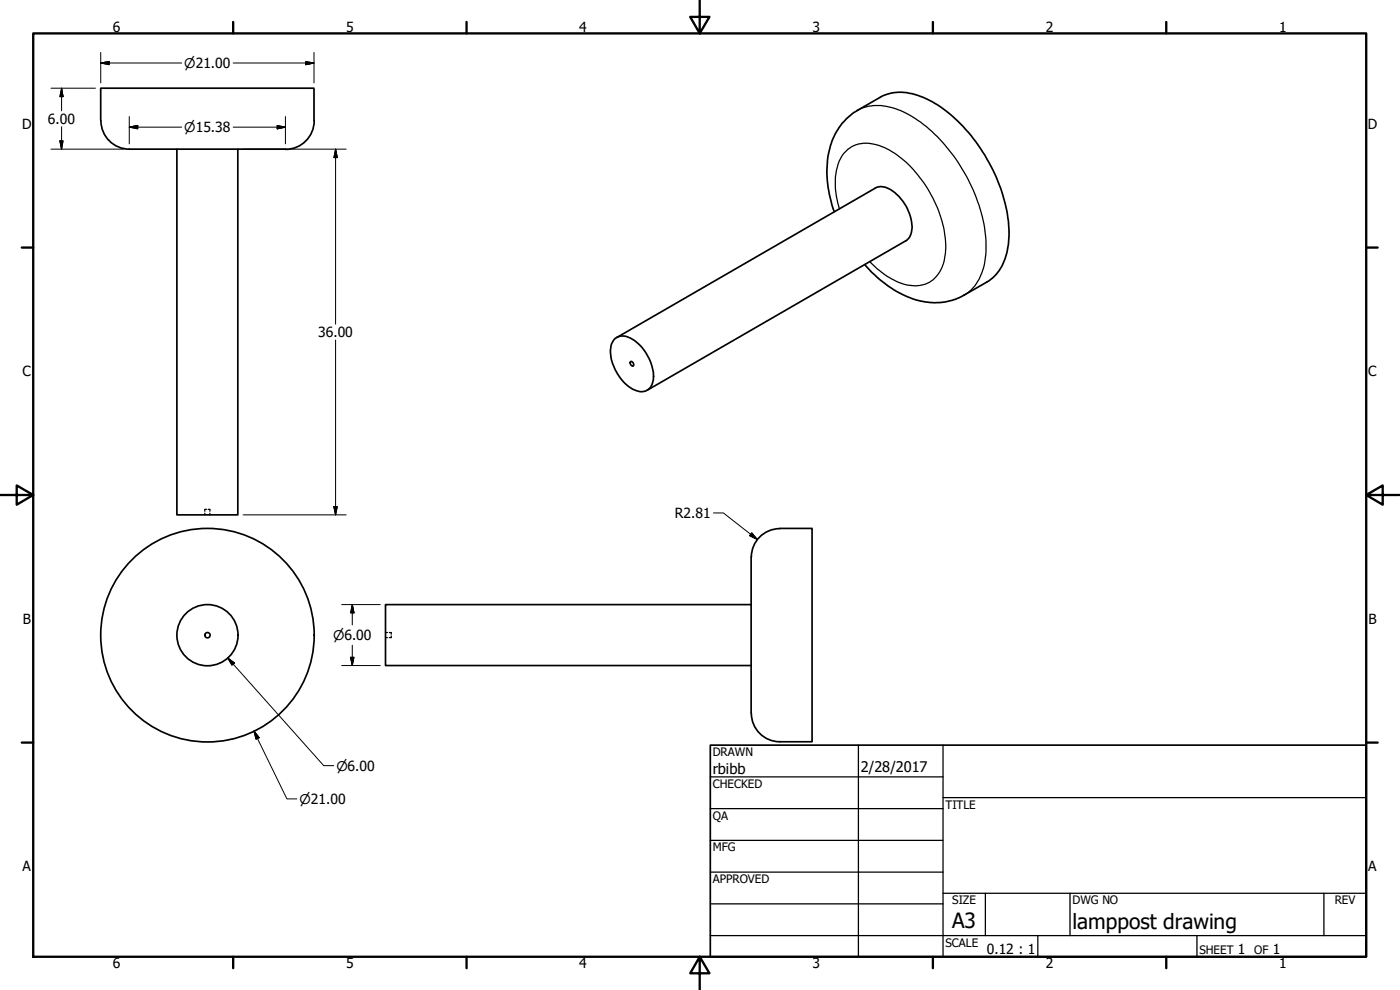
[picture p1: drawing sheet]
<svg xmlns="http://www.w3.org/2000/svg" width="420mm" height="297mm" viewBox="0 0 420 297" stroke-linecap="round" stroke-linejoin="round" font-family="sans-serif">
<!-- layer: Visible (ANSI) -->
<g fill="none" stroke="#000" stroke-width=".51">
<path d="M30.2 36.2v-9.7h64v9.7M30.3 36.2a8.5 8.5 0 0 0 8.5 8.6M94.3 36.2a8.6 8.6 0 0 1-8.6 8.6M257.3 33.1l6.9-3.9a13.7 13.7 0 0 1 12.1-.3 40.3 40.3 0 0 1 18.6 16.7 46.1 46.1 0 0 1 7.9 25.8 15.5 15.5 0 0 1-6.6 13.2l-6.9 4M38.8 44.8h46.9M53.1 44.8v109.7h18.3v-109.7M184.4 101.8a4.3 4.3 0 0 1 5.6 .1 13.6 13.6 0 0 1 6 12.5 3.6 3.6 0 0 1-5.5 2.6 13.5 13.5 0 0 1-7.1-13.3zM185.1 101.3l77.6-44.9a5.3 5.3 0 0 1 5.9 1.4 13.9 13.9 0 0 1 5 11.3 4.1 4.1 0 0 1-1.8 3.1l-77.6 44.9M189.2 108.6a.74 .74 0 0 1 .8 .3 .74 .74 0 0 1-.1 .9h-.2a1.08 1.08 0 0 1-.5-1.2zM234 158.5h9.7v64.1h-9.7a8.5 8.5 0 0 1-8.5-8.6l-.1-46.9M234 158.6a8.5 8.5 0 0 0-8.5 8.5M225.4 181.4h-109.7v18.3h109.7"/>
<circle cx="62.3" cy="190.6" r="32"/>
<circle cx="62.3" cy="190.6" r="9.2"/>
<circle cx="62.3" cy="190.6" r=".79"/>
</g>
<!-- layer: Hidden (ANSI) -->
<path d="M61.5 154v.5M62 152.8h-.5v.6M62.5 152.8h.5v.6M63 154v.5M115.7 189.8h.6M115.7 191.3h.6M116.8 189.8h.6v.5M117.4 190.8v.5h-.6" fill="none" stroke="#000" stroke-width=".38"/>
<!-- layer: Visible Narrow (ANSI) -->
<path d="M257.3 33.1a15.1 15.1 0 0 1 13.8 .5 45.3 45.3 0 0 1 19.4 20.2 41.2 41.2 0 0 1 5.1 24.4 14 14 0 0 1-6.3 10.4M251.9 62.7a20.6 20.6 0 0 1 .6-15.5 8.7 8.7 0 0 1 10.7-3.7 28.5 28.5 0 0 1 14.7 12.3 33.2 33.2 0 0 1 5.8 20.3 10 10 0 0 1-6.5 9.3 12.9 12.9 0 0 1-10.4-2.2l-3.7-2.6-2.1-2.1" fill="none" stroke="#000" stroke-width=".38"/>
<path d="M257.3 33.1a19.2 19.2 0 0 0-9 16 34.4 34.4 0 0 0 2.1 14.4M259.5 79.4a31.1 31.1 0 0 0 18.4 11.2 17.2 17.2 0 0 0 11.4-2" fill="none" stroke="#000" stroke-width=".51"/>
<!-- layer: Border (ANSI) -->
<g fill="none" stroke="#000" stroke-width=".7">
<path d="M10 10h400v277.1h-400zM70 6.6v3.4M140 6.6v3.4M210 0v10l-2.9-4.9h5.8l-2.9 4.9M280 6.6v3.4M350 6.6v3.4M6.5 74.3h3.5M410 74.3h3.4M0 148.5h10l-5-2.8v5.7l5-2.9M410 148.5l5 2.9v-5.7l-5 2.8h10M6.5 222.8h3.5M410 222.8h3.4"/>
<path d="M70 287.1v3.4M140 287.1v3.4M210 287.1l2.9 4.9h-5.8l2.9-4.9v9.9M280 287.1v3.4M350 287.1v3.4"/>
</g>
<!-- layer: Title (ANSI) -->
<g fill="none" stroke="#000" stroke-width=".38">
<path d="M213.2 233.1h69.8M257.6 223.6v63.5M283 239.3h127M283 223.6v63.5M213.2 242.6h69.8M213.2 252.1h69.8M213.2 261.7h69.8M213.2 271.2h69.8M283 268h127M295.7 268v12.7M321.1 268v12.7M397.3 268v12.7"/>
<path d="M213.2 280.7h196.8M311.5 280.7v6.4M359.2 280.7v6.4"/>
</g>
<path d="M213.2 223.6h196.8v63.5h-196.8z" fill="none" stroke="#000" stroke-width=".51"/>
<!-- layer: Dimension (ANSI) -->
<g fill="none" stroke="#000" stroke-width=".3">
<path d="M30.2 18.9l2.6-.4v.9zM30.2 18.9h24.3M30.2 15.7v9.2M70 18.9h24.2M91.8 18.5l2.4 .4-2.4 .5zM94.2 15.7v9.2M15.3 26.5h13.3M18.5 26.5l.4 2.5h-.9zM18.5 26.5v6.8M18.5 38v6.8M38.8 38.1l2.5-.5v1.1zM38.8 38.1h15.7"/>
<path d="M38.8 35v8.2M70 38.1h15.7M83.2 37.6l2.5 .5-2.5 .6zM85.7 35v8.2M15.3 44.8h21.9M18 42.3h.9l-.4 2.5zM73 44.8h30.9M100.7 44.8l.5 2.5h-1zM100.7 44.8v52.5M100.7 102v52.5M73 154.5h30.9M100.2 152h1l-.5 2.5z"/>
<path d="M214.1 153.9h3l10.2 7.9M225.6 159.9l1.7 1.9-2.3-1.1zM68.3 197.4l2.1 1.5-.8 .7zM68.3 197.4l28.9 32.3h2.9M102.6 199.7h11.5M102.6 181.4h11.5M105.2 197.2h1l-.5 2.5zM105.7 181.4l.5 2.5h-1zM105.7 181.4v6.1M105.7 193.6v6.1M76.2 219.3l1.6 2-1 .5zM76.2 219.3l9.9 20.4h3"/>
</g>
<g fill="#000" stroke="#000" stroke-width=".3">
<path d="M30.2 18.9l2.6-.4zM30.2 18.9l2.6-.4v.9zM91.8 19.4l2.4-.5zM91.8 18.5l2.4 .4-2.4 .5zM18.5 26.5l.4 2.5zM18.5 26.5l.4 2.5h-.9zM38.8 38.1l2.5-.5zM38.8 38.1l2.5-.5v1.1zM83.2 38.7l2.5-.6zM83.2 37.6l2.5 .5-2.5 .6zM18 42.3l.5 2.5zM18 42.3h.9l-.4 2.5z"/>
<path d="M100.7 44.8l.5 2.5zM100.7 44.8l.5 2.5h-1zM100.2 152l.5 2.5zM100.2 152h1l-.5 2.5zM225 160.7l2.3 1.1zM225.6 159.9l1.7 1.9-2.3-1.1zM68.3 197.4l2.1 1.5zM68.3 197.4l2.1 1.5-.8 .7zM105.2 197.2l.5 2.5zM105.2 197.2h1l-.5 2.5zM105.7 181.4l.5 2.5zM105.7 181.4l.5 2.5h-1z"/>
<path d="M76.2 219.3l1.6 2zM76.2 219.3l1.6 2-1 .5z"/>
</g>
<g font-size="6.3">
<text x="285.8" y="278.6">A3</text>
<text x="321.9" y="278.6">lamppost drawing</text>
</g>
<g font-size="4.4">
<text x="213.9" y="232.2">rbibb</text>
<text x="258.4" y="231.6">2/28/2017</text>
</g>
<g font-size="4.2">
<text x="33.8" y="9.6">6</text>
<text x="103.9" y="9.6">5</text>
<text x="173.9" y="9.6">4</text>
<text x="243.8" y="9.6">3</text>
<text x="313.9" y="9.6">2</text>
<text x="383.9" y="9.6">1</text>
<text x="6.7" y="38.7">D</text>
<text x="14.4" y="37.1">6.00</text>
<text x="410.5" y="38.7">D</text>
<text x="95.5" y="101.1">36.00</text>
<text x="6.8" y="113">C</text>
<text x="410.7" y="113">C</text>
<text x="202.6" y="155.4">R2.81</text>
<text x="6.9" y="187.2">B</text>
<text x="410.7" y="187.2">B</text>
<text x="6.8" y="261.4">A</text>
<text x="410.7" y="261.4">A</text>
<text x="296.2" y="286.2">0.12 : 1</text>
<text x="371.5" y="286.2">1</text>
<text x="382" y="286.2">1</text>
<text x="33.8" y="290.5">6</text>
<text x="103.9" y="290.5">5</text>
<text x="173.9" y="290.5">4</text>
<text x="243.8" y="290.5">3</text>
<text x="313.9" y="290.5">2</text>
<text x="383.9" y="290.5">1</text>
</g>
<g font-size="4">
<text x="55.3" y="20.4">⌀21.00</text>
<text x="55.3" y="39.6">⌀15.38</text>
<text x="99.9" y="192">⌀6.00</text>
<text x="101" y="231.2">⌀6.00</text>
<text x="89.9" y="241.2">⌀21.00</text>
</g>
<g font-size="3.5">
<text x="213.9" y="226.9">DRAWN</text>
<text x="213.9" y="236.4">CHECKED</text>
<text x="213.9" y="245.9">QA</text>
<text x="283.8" y="242.6">TITLE</text>
<text x="213.9" y="255.4">MFG</text>
<text x="213.9" y="265">APPROVED</text>
<text x="285.8" y="271.3">SIZE</text>
<text x="321.9" y="271.3">DWG NO</text>
<text x="400.6" y="271.3">REV</text>
<text x="283.8" y="284">SCALE</text>
<text x="360" y="286.2">SHEET</text>
<text x="376.4" y="286.2">OF</text>
</g>
</svg>
